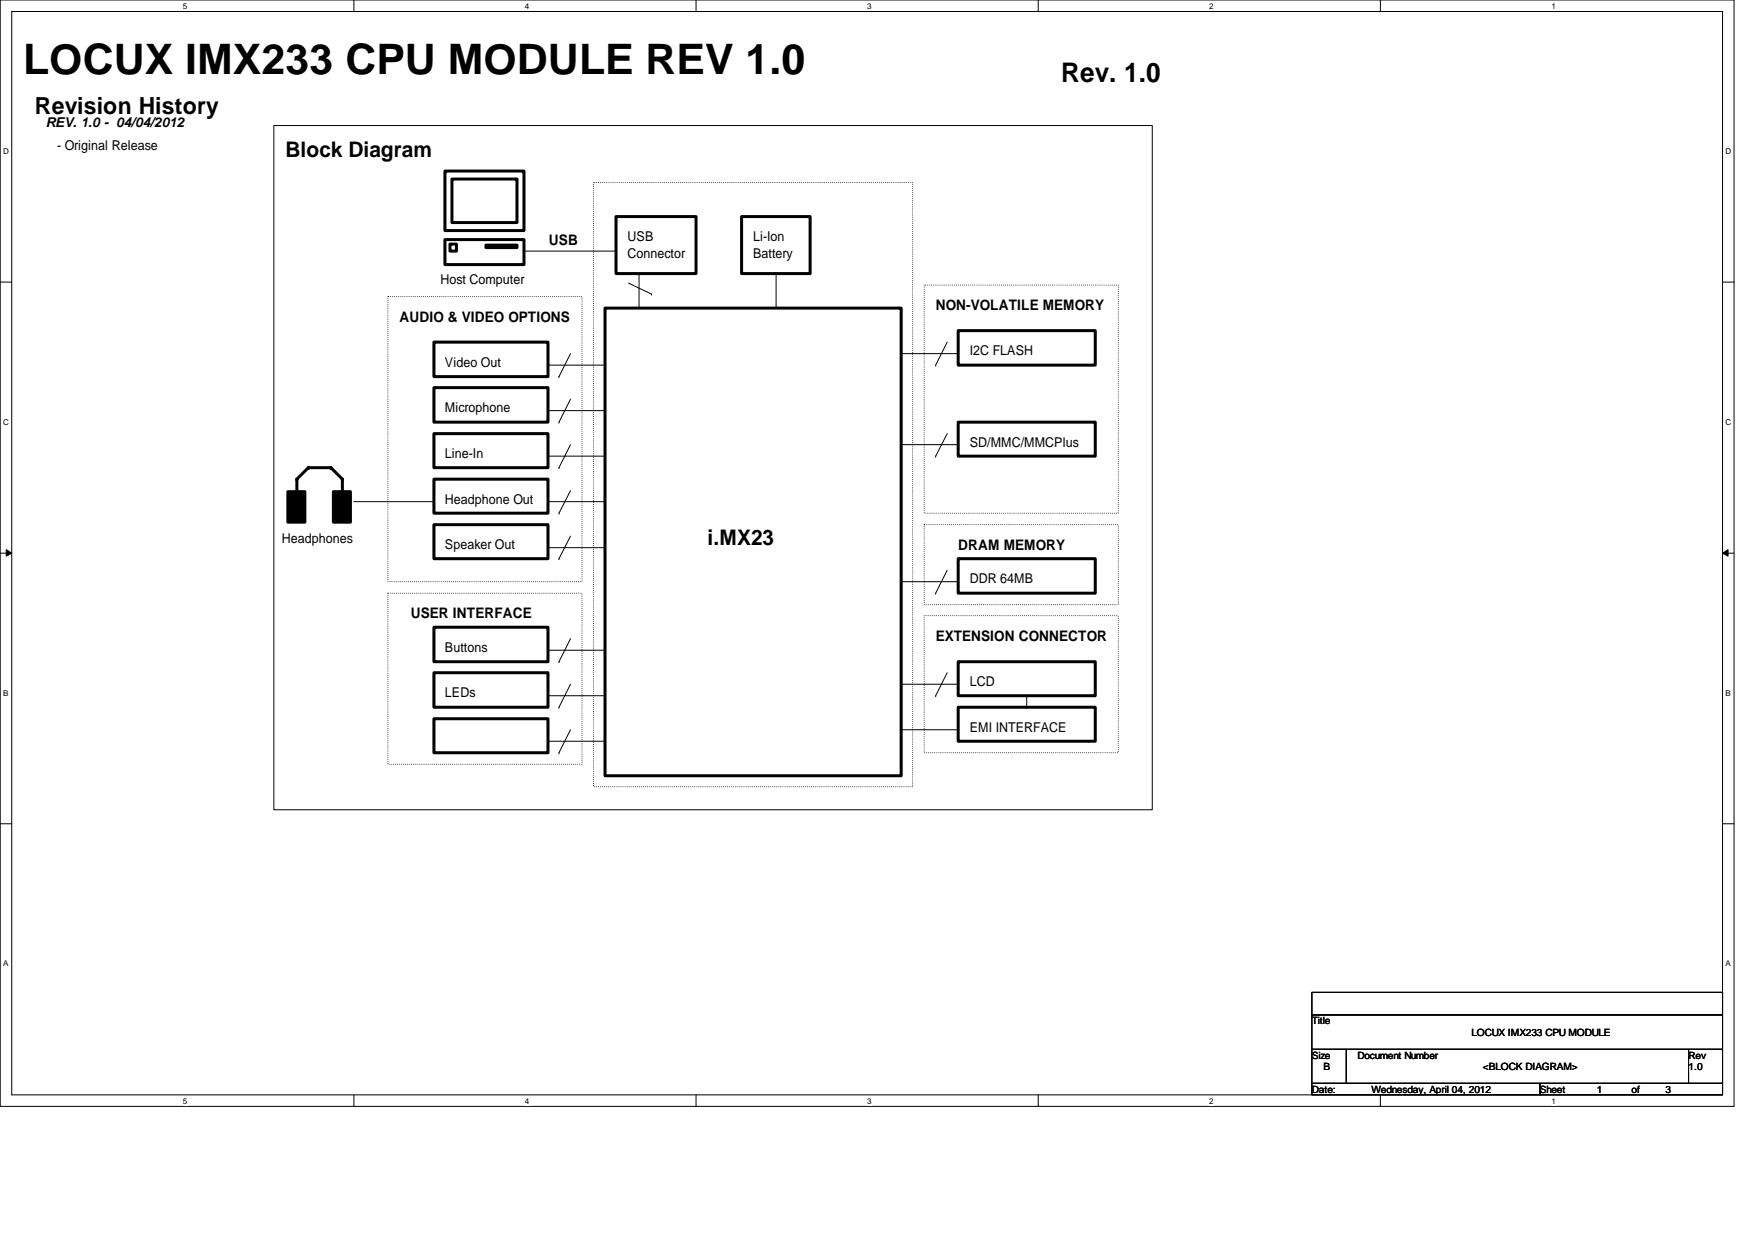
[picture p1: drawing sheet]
<svg xmlns="http://www.w3.org/2000/svg" width="297mm" height="210mm" viewBox="0 0 297 210" stroke-linecap="round" stroke-linejoin="round" font-family="sans-serif">
<path d="M0 0h293.5v187.3h-293.5zM2 1.9h289.5v183.4h-289.5z" fill="none" stroke="#000" stroke-width=".17"/>
<g fill="#fff">
<path d="M30.9 .3h.8v1.5h-.8z"/>
<path d="M30.9 185.6h.8v1.5h-.8z"/>
</g>
<path d="M59.9 0v1.9M59.9 185.3v2" fill="none" stroke="#000" stroke-width=".17"/>
<g fill="#fff">
<path d="M88.9 .3h.7v1.5h-.7z"/>
<path d="M88.9 185.6h.7v1.5h-.7z"/>
</g>
<path d="M117.8 0v1.9M117.8 185.3v2" fill="none" stroke="#000" stroke-width=".17"/>
<g fill="#fff">
<path d="M146.8 .3h.7v1.5h-.7z"/>
<path d="M146.8 185.6h.7v1.5h-.7z"/>
</g>
<path d="M175.7 0v1.9M175.7 185.3v2" fill="none" stroke="#000" stroke-width=".17"/>
<g fill="#fff">
<path d="M204.7 .3h.7v1.5h-.7z"/>
<path d="M204.7 185.6h.7v1.5h-.7z"/>
</g>
<path d="M233.6 0v1.9M233.6 185.3v2" fill="none" stroke="#000" stroke-width=".17"/>
<g fill="#fff">
<path d="M262.6 .3h.8v1.5h-.8z"/>
<path d="M262.6 185.6h.8v1.5h-.8z"/>
<path d="M.5 24.8h1.1v1.5h-1.1z"/>
<path d="M292.1 24.8h1v1.5h-1z"/>
<path d="M.5 70.6h1.1v1.5h-1.1z"/>
<path d="M292.1 70.6h1v1.5h-1z"/>
</g>
<path d="M0 47.8h2M291.5 47.8h2" fill="none" stroke="#000" stroke-width=".17"/>
<g fill="#fff">
<path d="M.5 116.5h1v1.5h-1z"/>
<path d="M292.1 116.5h.9v1.5h-.9z"/>
</g>
<path d="M0 93.6h2M1.1 93l.9 .6-.9 .5zM291.5 93.6l1-.6v1.1zM291.5 93.6h2" fill="none" stroke="#000" stroke-width=".17"/>
<path d="M1.1 93l.9 .6-.9 .5zM291.5 93.6l1-.6v1.1z" fill="#000"/>
<g fill="#fff">
<path d="M.5 162.3h1v1.5h-1z"/>
<path d="M292.1 162.3h.9v1.5h-.9z"/>
</g>
<g fill="none" stroke="#000" stroke-width=".17">
<path d="M46.4 21.3h148.6v115.8h-148.6zM88.9 42.5h15.4M96.6 59.9l-2 3.9M104.3 42.5h.1M106.4 47.9l3.9 1.9M108.2 46.3h.1M108.2 46.3v5.9M110.3 49.8h.1M131.4 46.3h.1M131.4 46.3v5.9M152.5 59.9h9.7M160.3 57.9l-1.9 3.9"/>
<path d="M162.2 59.9h.1M92.7 69.5h9.7M92.7 61.8h9.7M92.7 77.2h9.7M94.6 71.5h.1M94.6 63.8h.1M94.6 79.2h.1M96.6 67.6l-2 3.9M96.6 75.3l-2 3.9M102.4 69.5h.1M102.4 61.8h.1M102.4 77.2h.1"/>
<path d="M152.5 75.3h9.7M158.4 77.2h.1M158.4 61.8h.1M160.3 73.4l-1.9 3.8M162.2 75.3h.1M59.9 84.9h13.5M73.4 84.9h.1M92.7 92.7h9.7M92.7 84.9h9.7M94.6 94.6h.1M94.6 86.9h.1M96.6 90.8l-2 3.8"/>
<path d="M96.6 83.1l-2 3.8M102.4 92.7h.1M102.4 84.9h.1M152.5 98.5h9.7M160.3 96.5l-1.9 3.9M162.2 98.5h.1M92.7 110.1h9.7M92.7 117.8h9.7M94.6 119.7h.1M94.6 112h.1M96.6 115.8l-2 3.9M96.6 108.1l-2 3.9"/>
<path d="M102.4 110.1h.1M102.4 117.8h.1M152.5 115.8h9.7M158.4 117.8h.1M158.4 100.4h.1M160.3 113.9l-1.9 3.9M162.2 115.8h.1M173.8 119.7h.1M173.8 117.8v1.9M0 139.4h2M92.7 125.5h9.7M94.6 127.4h.1"/>
<path d="M96.6 123.5l-2 3.9M102.4 125.5h.1M152.5 123.5h9.7M162.2 123.5h.1M291.5 139.4h2M222 168h69.5v3.8h-69.5zM222 171.8h69.5v5.8h-69.5zM222 177.6h5.9v5.8h-5.9zM227.9 177.6h57.9v5.8h-57.9zM285.8 177.6h5.7v5.8h-5.7zM222 183.4h38.6v1.9h-38.6zM260.6 183.4h30.9v1.9h-30.9z"/>
</g>
<g fill="none" stroke="#000" stroke-width=".51">
<path d="M75.3 29h13.4v10h-13.4zM76.5 30.3h11v7.4h-11zM104.3 36.7h13.5v9.6h-13.5zM125.5 36.7h11.6v9.6h-11.6zM73.4 57.9h19.3v5.9h-19.3zM75.3 40.6h13.4v4.2h-13.4zM76.2 41.3h1.1v1.2h-1.1zM82.3 41.5h5.2v.4h-5.2zM102.4 52.2h50.1v79.1h-50.1zM162.2 56h23.2v5.8h-23.2zM73.4 73.4h19.3v5.8h-19.3zM73.4 65.6h19.3v5.9h-19.3z"/>
<path d="M162.2 71.5h23.2v5.7h-23.2zM48.7 83.2h2.9v5.2h-2.9zM50.2 83.1v-2l2-1.9h3.8l2 1.9v2M56.4 83.2h2.9v5.2h-2.9zM73.4 88.8h19.3v5.8h-19.3zM73.4 81.1h19.3v5.8h-19.3zM162.2 94.6h23.2v5.8h-23.2zM73.4 113.9h19.3v5.8h-19.3zM73.4 106.2h19.3v5.8h-19.3zM162.2 119.7h23.2v5.8h-23.2zM162.2 112h23.2v5.8h-23.2zM73.4 121.7h19.3v5.7h-19.3z"/>
</g>
<path d="M100.5 30.9h54v102.3h-54zM65.7 50.2h32.8v48.3h-32.8zM156.4 48.3h32.9v38.6h-32.9zM156.4 88.8h32.9v13.6h-32.9zM65.7 100.4h32.8v29h-32.8zM156.4 104.2h32.9v23.2h-32.9z" fill="none" stroke="#000" stroke-width=".17" stroke-dasharray="0 .3"/>
<g fill="#000">
<path d="M48.7 83.2h2.9v5.2h-2.9z" fill-rule="evenodd"/>
<path d="M56.4 83.2h2.9v5.2h-2.9z" fill-rule="evenodd"/>
</g>
<g fill="#000">
<circle cx="52.2" cy="79.2" r=".25"/>
<circle cx="56" cy="79.2" r=".25"/>
<circle cx="50.2" cy="81.1" r=".25"/>
<circle cx="58" cy="83.1" r=".25"/>
<circle cx="58" cy="81.1" r=".25"/>
</g>
<text font-size="7.1" x="3.9" y="12.4">LOCUX IMX233 CPU MODULE REV 1.0</text>
<text font-size="4.6" x="179.6" y="13.9">Rev. 1.0</text>
<text font-size="4" x="5.9" y="19.2">Revision History</text>
<g font-size="3.6">
<text x="48.3" y="26.6">Block Diagram</text>
<text x="119.8" y="92.2">i.MX23</text>
</g>
<g font-size="2.5">
<text x="92.9" y="41.5">USB</text>
<text x="158.4" y="52.5">NON-VOLATILE MEMORY</text>
<text x="67.6" y="54.4">AUDIO &amp; VIDEO OPTIONS</text>
<text x="162.2" y="93">DRAM MEMORY</text>
<text x="69.6" y="104.6">USER INTERFACE</text>
<text x="158.4" y="108.5">EXTENSION CONNECTOR</text>
</g>
<g font-size="2.3">
<text x="7.7" y="21.5">REV. 1.0 - 04/04/2012</text>
<text x="9.7" y="25.4">- Original Release</text>
<text x="106.2" y="40.8">USB</text>
<text x="127.5" y="40.8">Li-Ion</text>
<text x="106.2" y="43.6">Connector</text>
<text x="127.5" y="43.6">Battery</text>
<text x="74.5" y="48">Host Computer</text>
<text x="75.3" y="62.1">Video Out</text>
<text x="164.1" y="60.1">I2C FLASH</text>
<text x="75.3" y="69.8">Microphone</text>
<text x="75.3" y="77.5">Line-In</text>
<text x="164.1" y="75.6">SD/MMC/MMCPlus</text>
<text x="75.3" y="85.3">Headphone Out</text>
<text x="47.7" y="91.9">Headphones</text>
<text x="75.3" y="93">Speaker Out</text>
<text x="164.1" y="98.7">DDR 64MB</text>
<text x="75.3" y="110.3">Buttons</text>
<text x="75.3" y="118">LEDs</text>
<text x="164.1" y="116.1">LCD</text>
<text x="164.1" y="123.9">EMI INTERFACE</text>
</g>
<g font-size="1.7">
<text x="222" y="173.4">Title</text>
<text x="222" y="179.2">Size</text>
<text x="229.7" y="179.2">Document Number</text>
<text x="249" y="175.3">LOCUX IMX233 CPU MODULE</text>
<text x="285.8" y="179.2">Rev</text>
<text x="222" y="185">Date:</text>
<text x="224" y="181.2">B</text>
<text x="232.1" y="185">Wednesday, April 04, 2012</text>
<text x="251" y="181.2">&lt;BLOCK DIAGRAM&gt;</text>
<text x="260.6" y="185">Sheet</text>
<text x="270.3" y="185">1</text>
<text x="276.1" y="185">of</text>
<text x="281.9" y="185">3</text>
<text x="285.8" y="181.2">1.0</text>
</g>
<g font-size="1.4">
<text x="30.9" y="1.5">5</text>
<text x="88.9" y="1.5">4</text>
<text x="146.8" y="1.5">3</text>
<text x="204.7" y="1.5">2</text>
<text x="262.6" y="1.5">1</text>
<text x=".5" y="26.1">D</text>
<text x="292.1" y="26.1">D</text>
<text x=".5" y="71.9">C</text>
<text x="292.1" y="71.9">C</text>
<text x=".5" y="117.8">B</text>
<text x="292.1" y="117.8">B</text>
<text x=".5" y="163.6">A</text>
<text x="292.1" y="163.6">A</text>
<text x="30.9" y="186.9">5</text>
<text x="88.9" y="186.9">4</text>
<text x="146.8" y="186.9">3</text>
<text x="204.7" y="186.9">2</text>
<text x="262.6" y="186.9">1</text>
</g>
</svg>
